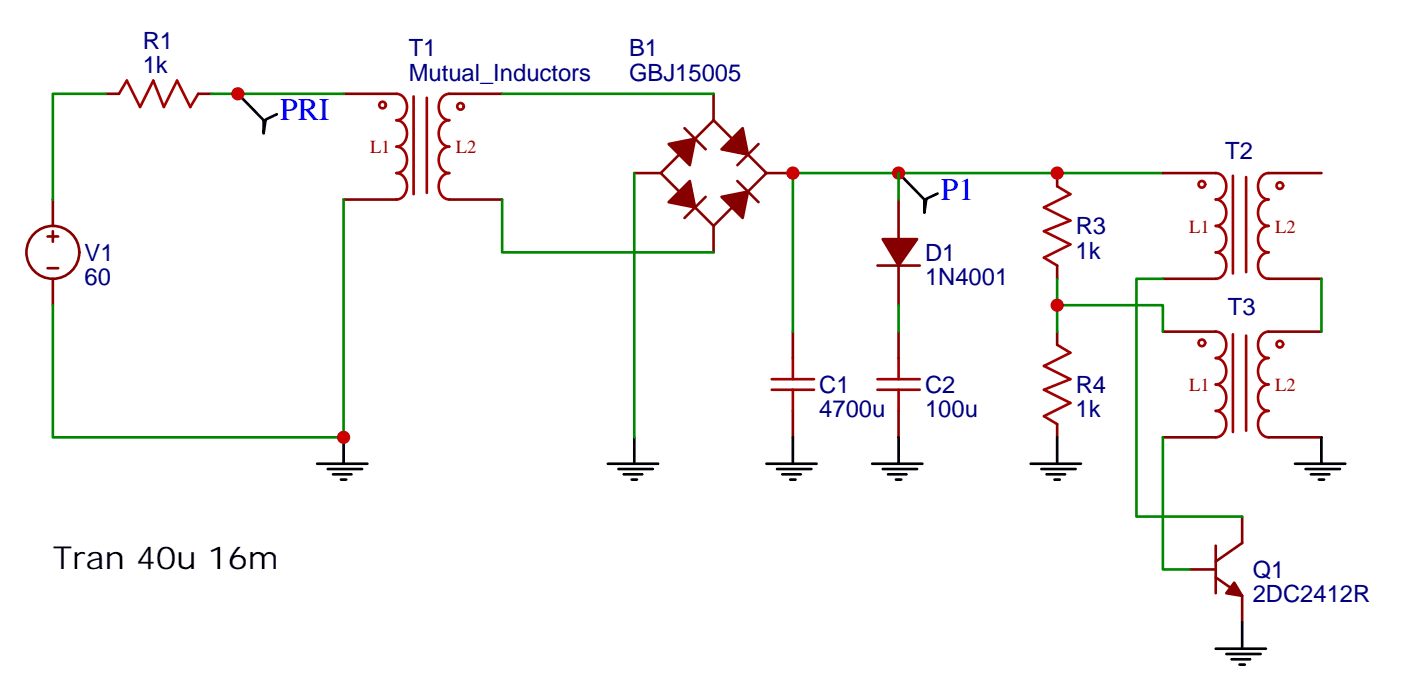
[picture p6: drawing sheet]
<svg xmlns="http://www.w3.org/2000/svg" width="187mm" height="92mm" viewBox="0 0 187 92" stroke-linecap="round" stroke-linejoin="round" font-family="sans-serif">
<path d="M45.9 58.4v3.5M42.3 61.9h6.7M43.7 62.6h4.6M44.4 63.3h2.5M45.5 64h.7" fill="none" stroke="#000" stroke-width=".35"/>
<g fill="none" stroke="#a10000" stroke-width=".35">
<path d="M15.9 12.5l1-1.7 1.8 3.5 1.8-3.5 1.4 3.5 1.7-3.5 1.8 3.5 1.1-1.8M52.9 12.5a1.79 1.79 0 0 1 1.2 2.8l-.3 .4-.4 .3-.5 .1a1.79 1.79 0 0 1 1.2 2.8l-.3 .3-.4 .3-.5 .1a1.79 1.79 0 0 1 1.2 2.8l-.3 .4-.4 .2-.5 .1a1.79 1.79 0 0 1 1.2 2.8l-.3 .4-.4 .2-.5 .1M55.2 12.9v13M57 13.1v12.7M60 12.5a1.79 1.79 0 0 0-1.2 2.8l.3 .4 .4 .3 .5 .1a1.79 1.79 0 0 0-1.2 2.8l.3 .3 .4 .3 .5 .1a1.79 1.79 0 0 0-1.2 2.8l.3 .4 .4 .2 .5 .1a1.79 1.79 0 0 0-1.2 2.8l.3 .4 .4 .2 .5 .1"/>
<circle cx="51.1" cy="14" r=".44"/>
<circle cx="61.5" cy="14.2" r=".44"/>
</g>
<g fill="none" stroke="#870000" stroke-width=".35">
<path d="M14.1 12.5h1.8M26.5 12.5h1.7M45.9 12.5h7M60 12.5h7M6.3 31.6h1.5M6.3 35.8h1.5M7.1 26.6v3.6M7.1 30.9v1.4M7.1 37.2v3.5M45.9 26.6h7M60 26.6h7"/>
<circle cx="7.1" cy="33.7" r="3.5"/>
</g>
<path d="M28.2 12.5h17.7M45.9 26.6v31.8h-38.8v-17.7" fill="none" stroke="#008700" stroke-width=".35"/>
<circle cx="45.9" cy="58.4" r=".88" fill="#c00"/>
<path d="M31.9 12.7l3.3 3.4v1.7l.3-1.8 1.5-.7M84.7 58.4v3.5M81.1 61.9h6.7M82.5 62.6h4.6M83.3 63.3h2.4M84.3 64h.7" fill="none" stroke="#000" stroke-width=".35"/>
<path d="M14.1 12.5h-7v14.1" fill="none" stroke="#008700" stroke-width=".35"/>
<circle cx="31.8" cy="12.5" r=".88" fill="#c00"/>
<g fill="none" stroke="#870000" stroke-width=".35">
<path d="M91.4 17.1l2.8 2.8M95.2 16.1l7.1 7-7.1 7.1-7-7.1zM95.2 12.5v3.6M101.2 19.2l-2.8 2.8M84.7 23.1h3.5M94.2 26.3l-2.8 2.8M95.2 30.2v3.5M98.4 24.2l2.8 2.8M102.3 23.1h3.5M117.1 35.5h5.7M119.9 26.6v5.3M119.9 35.5v5.2"/>
<path d="M141.1 23.1v1.8M141.1 35.5v1.7M155.2 23.1h7.1M155.2 37.2h7.1M169.3 23.1h7.1M169.3 37.2h7.1M105.8 44.3v3.5M105.8 54.9v3.5M119.9 44.3v3.5M119.9 54.9v3.5M141.1 44.3v1.7M141.1 56.6v1.8"/>
<path d="M155.2 44.3h7.1M155.2 58.4h7.1M169.3 44.3h7.1M169.3 58.4h7.1"/>
</g>
<g fill="#870000" stroke="#870000" stroke-width=".35">
<path d="M89.3 19.2l3.5-.7-.7 3.5z"/>
<path d="M99.1 17.1l.7 3.5-3.5-.7z"/>
<path d="M92.1 24.2l.7 3.5-3.5-.7z"/>
<path d="M96.3 26.3l3.5-.7-.7 3.5z"/>
<path d="M117.8 31.9h4.6l-2.5 3.6z"/>
</g>
<path d="M67 12.5h28.2M67 26.6v7.1h28.2M84.7 23.1v35.3M105.8 23.1h49.4M141.1 37.2v7.1M119.9 40.7v3.6" fill="none" stroke="#008700" stroke-width=".35"/>
<g fill="none" stroke="#a10000" stroke-width=".35">
<path d="M141.1 24.9l1.8 1-3.6 1.8 3.6 1.8-3.6 1.4 3.6 1.7-3.6 1.8 1.8 1.1M162.3 23.1a1.79 1.79 0 0 1 1.1 2.8l-.3 .4-.4 .2-.4 .1a1.79 1.79 0 0 1 1.1 2.8l-.3 .4-.4 .3-.4 .1a1.79 1.79 0 0 1 1.1 2.8l-.3 .3-.4 .3-.4 .1a1.79 1.79 0 0 1 1.1 2.8l-.3 .4-.4 .2-.4 .1M164.6 23.5v13M166.3 23.6v12.7M169.3 23.1a1.79 1.79 0 0 0-1.1 2.8l.3 .4 .4 .2 .4 .1a1.79 1.79 0 0 0-1.1 2.8l.3 .4 .4 .3 .4 .1a1.79 1.79 0 0 0-1.1 2.8l.3 .3 .4 .3 .4 .1a1.79 1.79 0 0 0-1.1 2.8l.3 .4 .4 .2 .4 .1M103 52h5.7M103 50.6h5.7M105.8 47.8v2.8M105.8 52v2.9M117.1 52h5.7M117.1 50.6h5.7M119.9 47.8v2.8"/>
<path d="M119.9 52v2.9M141.1 46l1.8 1.1-3.6 1.8 3.6 1.7-3.6 1.4 3.6 1.8-3.6 1.8 1.8 1M162.3 44.3a1.79 1.79 0 0 1 1.1 2.8l-.3 .4-.4 .2-.4 .1a1.79 1.79 0 0 1 1.1 2.8l-.3 .4-.4 .2-.4 .1a1.79 1.79 0 0 1 1.1 2.8l-.3 .4-.4 .3-.4 .1a1.79 1.79 0 0 1 1.1 2.8l-.3 .3-.4 .3-.4 .1M164.6 44.6v13.1M166.3 44.8v12.7M169.3 44.3a1.79 1.79 0 0 0-1.1 2.8l.3 .4 .4 .2 .4 .1a1.79 1.79 0 0 0-1.1 2.8l.3 .4 .4 .2 .4 .1a1.79 1.79 0 0 0-1.1 2.8l.3 .4 .4 .3 .4 .1a1.79 1.79 0 0 0-1.1 2.8l.3 .3 .4 .3 .4 .1"/>
<circle cx="160.4" cy="24.6" r=".44"/>
<circle cx="170.8" cy="24.8" r=".44"/>
<circle cx="160.4" cy="45.8" r=".44"/>
<circle cx="170.8" cy="45.9" r=".44"/>
</g>
<path d="M119.9 58.4v3.5M141.1 58.4v3.5M116.4 61.9h6.7M117.8 62.6h4.6M118.5 63.3h2.5M119.6 64h.7M137.6 61.9h6.7M139 62.6h4.6M139.7 63.3h2.5M140.8 64h.7" fill="none" stroke="#000" stroke-width=".35"/>
<circle cx="141.1" cy="23.1" r=".88" fill="#c00"/>
<path d="M176.4 37.2v7.1M141.1 40.7h14.1v3.6" fill="none" stroke="#008700" stroke-width=".35"/>
<circle cx="141.1" cy="40.7" r=".88" fill="#c00"/>
<path d="M158.7 76h3.6M162.3 77.1l3.5 2.5v3.5M162.3 72.8v6.4M165.8 69v3.5l-3.5 2.5" fill="none" stroke="#870000" stroke-width=".35"/>
<path d="M164.7 77.8l1.1 1.8-2.1-.4z" fill="#870000" stroke="#870000" stroke-width=".35"/>
<path d="M105.8 23.1v21.2M155.2 37.2h-3.5v31.8h14.1M155.2 58.4v17.6h3.5" fill="none" stroke="#008700" stroke-width=".35"/>
<g fill="none" stroke="#000" stroke-width=".35">
<path d="M120.1 23.3l3.3 3.3v1.8l.2-1.9 1.5-.7M105.8 58.4v3.5M176.4 58.4v3.5M102.3 61.9h6.7M103.7 62.6h4.6M104.4 63.3h2.5M105.5 64h.7M172.9 61.9h6.7M174.3 62.6h4.6M175 63.3h2.4M176 64h.7M162.3 86.6h6.7"/>
<path d="M163.7 87.3h4.6M164.4 88h2.5M165.5 88.7h.7M165.8 83.1v3.5"/>
</g>
<g fill="#c00">
<circle cx="105.8" cy="23.1" r=".88"/>
<circle cx="119.9" cy="23.1" r=".88"/>
</g>
<path d="M119.9 23.1v3.5" fill="none" stroke="#008700" stroke-width=".35"/>
<g font-size="4.2" fill="#00f">
<text x="37.4" y="16.1">PRI</text>
<text x="125.6" y="26.6">P1</text>
</g>
<text font-size="4.2" x="7.1" y="76">Tran 40u 16m</text>
<g font-size="3.2" fill="#000080">
<text x="19" y="9.7">1k</text>
<text x="19" y="6.5">R1</text>
<text x="54.6" y="10.8">Mutual_Inductors</text>
<text x="54.6" y="7.5">T1</text>
<text x="84" y="10.8">GBJ15005</text>
<text x="84" y="7.5">B1</text>
<text x="163.5" y="21.3">T2</text>
<text x="11.3" y="34.8">V1</text>
<text x="123.5" y="34.8">D1</text>
<text x="143.6" y="34.5">1k</text>
<text x="143.6" y="31.3">R3</text>
<text x="11.3" y="38.1">60</text>
<text x="123.5" y="38.1">1N4001</text>
<text x="163.9" y="42.1">T3</text>
<text x="109.4" y="52.5">C1</text>
<text x="123.5" y="52.5">C2</text>
<text x="143.6" y="52.5">R4</text>
<text x="109.4" y="55.7">4700u</text>
<text x="123.5" y="55.7">100u</text>
<text x="143.6" y="55.7">1k</text>
<text x="167.2" y="77.2">Q1</text>
<text x="167.2" y="80.4">2DC2412R</text>
</g>
<g font-size="2.5" fill="#a00000">
<text x="49.4" y="20.5">L1</text>
<text x="60.9" y="20.5">L2</text>
<text x="158.7" y="31">L1</text>
<text x="170.2" y="31">L2</text>
<text x="158.7" y="52.2">L1</text>
<text x="170.2" y="52.2">L2</text>
</g>
</svg>
